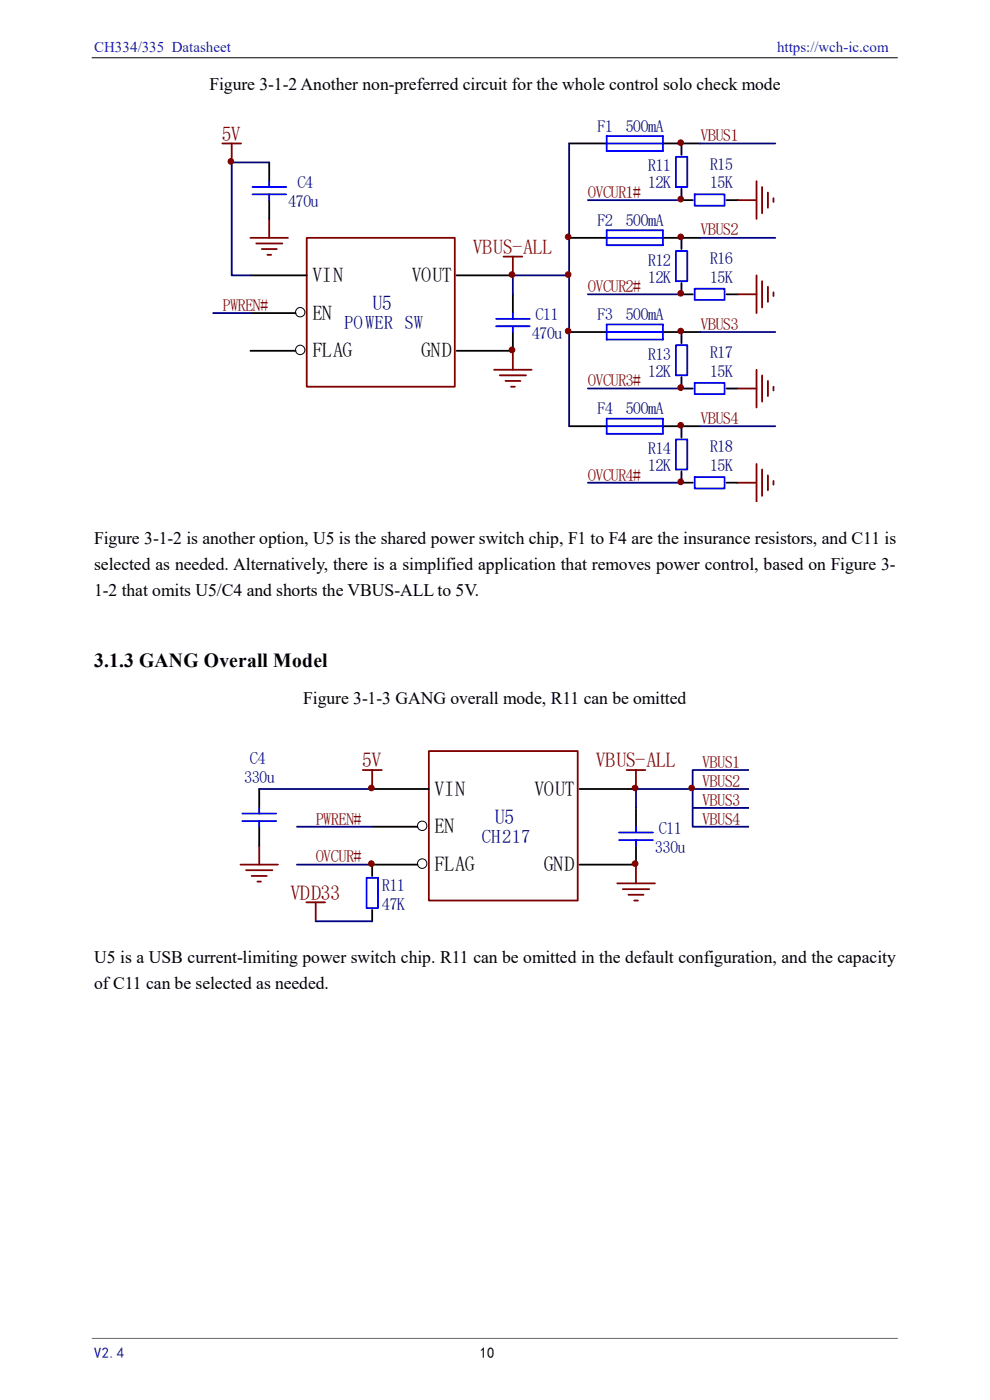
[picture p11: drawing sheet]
<svg xmlns="http://www.w3.org/2000/svg" width="210mm" height="297mm" viewBox="0 0 210 297" stroke-linecap="round" stroke-linejoin="round" font-family="sans-serif">
<path d="M19.5 12.1h171v.3h-171zM19.5 283.8h171v.2h-171z" fill="#000"/>
<path d="M45.2 22.5h118.9v83.5h-118.9z" fill-rule="evenodd" fill="#fff"/>
<path d="M47.2 30.4h3.9M49.1 30.4v4.1M106.8 54.4h4M108.8 54.4v4M104.8 78.4h8M106 79.6h5.6M108.8 74.4v4M107.2 80.8h3.2M108.4 82h.8" fill="none" stroke="#800000" stroke-width=".38"/>
<path d="M108.8 62.4v4M108.8 70.4v4" fill="none" stroke="#000" stroke-width=".38"/>
<path d="M105.2 69.2h7.2M105.2 67.6h7.2M108.8 66.4v1.2M108.8 69.2v1.2" fill="none" stroke="#00f" stroke-width=".38"/>
<path d="M65.1 50.5h31.4v31.5h-31.4z" fill-rule="evenodd" fill="#fff" stroke="#800000" stroke-width=".38"/>
<g fill="none" stroke="#000" stroke-width=".38">
<path d="M57.1 34.5v3.9M120.7 30.4h8M140.6 30.4h7.9M144.6 30.4v2.5M53.1 58.4h12M57.1 42.5v3.9M96.9 58.4h11.9M120.7 50.5h8M140.6 50.5h7.9M144.6 40v2.5h2.4M144.6 50.5v2.3M154.1 42.5h2.4"/>
<path d="M53.1 66.4h9.6M53.1 74.4h9.6M96.9 74.4h11.9M120.7 70.4h8M140.6 70.4h7.9M144.6 60v2.4h2.4M144.6 70.4v2.4M154.1 62.4h2.4M120.7 90.4h8M140.6 90.4h7.9M144.6 80v2.4h2.4M144.6 90.4v2.4"/>
<path d="M154.1 82.4h2.4M144.6 100v2.4h2.4M154.1 102.4h2.4"/>
</g>
<g fill="none" stroke="#000" stroke-width=".21">
<circle cx="63.7" cy="74.2" r="1"/>
<circle cx="63.7" cy="66.2" r="1"/>
</g>
<path d="M57.1 34.5h-8v23.9h4M120.7 30.4v60M148.5 30.4h16M120.7 58.4h-11.9v4M124.7 42.5h19.9M148.5 50.5h16M45.2 66.4h7.9M124.7 62.4h19.9M148.5 70.4h16M124.7 82.4h19.9M148.5 90.4h16M124.7 102.4h19.9" fill="none" stroke="#000080" stroke-width=".38"/>
<g fill="none" stroke="#00f" stroke-width=".38">
<path d="M53.6 39.7h7.1M57.1 38.4v1.3M128.7 28.9h11.9v3.1h-11.9zM128.7 30.4h11.9M143.4 33.3h2.4v6.4h-2.4zM53.6 41.2h7.1M57.1 41.2v1.3M128.7 48.9h11.9v3.1h-11.9zM128.7 50.5h11.9M143.4 53.3h2.4v6.3h-2.4zM147.4 41.2h6.3v2.4h-6.3zM128.7 68.8h11.9v3.3h-11.9z"/>
<path d="M128.7 70.4h11.9M143.4 73.2h2.4v6.4h-2.4zM147.4 61.3h6.3v2.3h-6.3zM128.7 88.8h11.9v3.2h-11.9zM128.7 90.4h11.9M143.4 93.2h2.4v6.4h-2.4zM147.4 81.2h6.3v2.4h-6.3zM147.4 101.2h6.3v2.4h-6.3z"/>
</g>
<g fill="none" stroke="#800000" stroke-width=".38">
<path d="M160.5 38.4v8M161.7 39.7v5.6M53.1 50.5h8M54.4 51.6h5.5M55.5 52.8h3.2M56.7 54.1h.8M57.1 46.4v4.1M156.5 42.5h4M160.5 58.4v8M161.7 59.6v5.6M162.9 40.9v3.2M164.1 42v.8"/>
<path d="M156.5 62.4h4M160.5 78.4v8M161.7 79.6v5.6M162.9 60.8v3.3M164.1 62v.8M156.5 82.4h4M160.5 98.4v8M161.7 99.6v5.6M162.9 80.8v3.2M164.1 82v.8M156.5 102.4h4M162.9 100.8v3.2"/>
<path d="M164.1 102v.8"/>
</g>
<g fill="#800000" stroke="#800000" stroke-width=".21">
<circle cx="108.6" cy="58.3" r=".6"/>
<circle cx="108.6" cy="74.2" r=".61"/>
<circle cx="120.5" cy="58.3" r=".6"/>
<circle cx="120.5" cy="70.2" r=".6"/>
<circle cx="120.5" cy="50.3" r=".6"/>
<circle cx="144.4" cy="42.2" r=".6"/>
<circle cx="144.4" cy="62.2" r=".6"/>
<circle cx="144.4" cy="82.2" r=".6"/>
<circle cx="144.4" cy="102.2" r=".6"/>
<circle cx="49" cy="34.2" r=".6"/>
<circle cx="144.4" cy="30.3" r=".59"/>
<circle cx="144.4" cy="50.3" r=".6"/>
<circle cx="144.4" cy="70.2" r=".6"/>
<circle cx="144.4" cy="90.2" r=".59"/>
</g>
<path d="M51 155.4h107.5v39.6h-107.5z" fill-rule="evenodd" fill="#fff"/>
<path d="M134.9 171.4v4M134.9 179.4v4M79 183.4v2.4M79 193v2.5" fill="none" stroke="#000" stroke-width=".38"/>
<path d="M131.3 178.2h7.2M131.3 176.6h7.2M134.9 175.4v1.2M134.9 178.2v1.2M77.8 186.2h2.4v6.5h-2.4z" fill="none" stroke="#00f" stroke-width=".38"/>
<path d="M77 163.4h4M79 163.4v4M132.9 163.4h4M134.9 163.4v4M65 191.4h4M67 191.4v4.1M130.9 187.4h8M132.1 188.6h5.6M133.3 189.8h3.2M134.5 191.1h.8M134.9 183.4v4" fill="none" stroke="#800000" stroke-width=".38"/>
<path d="M91 159.3h31.6v31.8h-31.6z" fill-rule="evenodd" fill="#fff" stroke="#800000" stroke-width=".38"/>
<path d="M55 167.4v4M55 175.4v4M79 167.4h12M79 175.4h9.6M122.9 167.4h12M79 183.4h9.6M122.9 183.4h12" fill="none" stroke="#000" stroke-width=".38"/>
<g fill="none" stroke="#000" stroke-width=".21">
<circle cx="89.6" cy="175.2" r=".99"/>
<circle cx="89.6" cy="183.2" r="1"/>
</g>
<path d="M55 167.4h24M63 175.4h16M146.9 171.4v4h12M158.9 167.4h-24v4M158.9 163.4h-12v8h12M63 183.4h16M67 195.5h12" fill="none" stroke="#000080" stroke-width=".38"/>
<path d="M55 179.4v4M51 183.4h8M52.2 184.6h5.6M53.4 185.8h3.2M54.6 187h.8" fill="none" stroke="#800000" stroke-width=".38"/>
<path d="M51.4 174.2h7.2M51.4 172.6h7.2M55 171.4v1.2M55 174.2v1.2" fill="none" stroke="#00f" stroke-width=".38"/>
<g fill="#800000" stroke="#800000" stroke-width=".21">
<circle cx="78.8" cy="183.2" r=".6"/>
<circle cx="134.7" cy="167.2" r=".6"/>
<circle cx="134.7" cy="183.2" r=".6"/>
<circle cx="78.8" cy="167.2" r=".6"/>
<circle cx="146.7" cy="167.2" r=".6"/>
</g>
<g font-size="4.4" fill="#800000">
<text x="47" y="29.8">5V</text>
<text x="100.3" y="53.8">VBUS-ALL</text>
<text x="76.8" y="162.8">5V</text>
<text x="126.4" y="162.8">VBUS-ALL</text>
<text x="61.6" y="190.8">VDD33</text>
</g>
<g font-size="4.4">
<text x="66.3" y="59.8">VIN</text>
<text x="87.4" y="59.8">VOUT</text>
<text x="66.3" y="67.8">EN</text>
<text x="66.3" y="75.8">FLAG</text>
<text x="89.4" y="75.8">GND</text>
<text x="92.2" y="168.8">VIN</text>
<text x="113.4" y="168.8">VOUT</text>
<text x="92.2" y="176.8">EN</text>
<text x="92.2" y="184.8">FLAG</text>
<text x="115.4" y="184.8">GND</text>
</g>
<g font-size="4.4" fill="#000080">
<text x="79" y="65.8">U5</text>
<text x="105" y="174.8">U5</text>
</g>
<text font-size="4.2" x="20" y="141.5">3.1.3 GANG Overall Model</text>
<g font-size="4" fill="#000080">
<text x="73" y="69.9">POWER SW</text>
<text x="102.2" y="178.9">CH217</text>
</g>
<g font-size="3.7">
<text x="44.4" y="19.1">Figure 3-1-2 Another non-preferred circuit for the whole control solo check mode</text>
<text x="20" y="115.4">Figure 3-1-2 is another option, U5 is the shared power switch chip, F1 to F4 are the insurance resistors, and C11 is</text>
<text x="20" y="120.9">selected as needed. Alternatively, there is a simplified application that removes power control, based on Figure 3-</text>
<text x="20" y="126.4">1-2 that omits U5/C4 and shorts the VBUS-ALL to 5V.</text>
<text x="64.3" y="149.3">Figure 3-1-3 GANG overall mode, R11 can be omitted</text>
<text x="20" y="204.3">U5 is a USB current-limiting power switch chip. R11 can be omitted in the default configuration, and the capacity</text>
<text x="20" y="209.8">of C11 can be selected as needed.</text>
</g>
<g font-size="3.6" fill="#000080">
<text x="126.7" y="28">F1</text>
<text x="132.7" y="28">500mA</text>
<text x="150.6" y="36">R15</text>
<text x="63.1" y="40">C4</text>
<text x="137.5" y="36.4">R11</text>
<text x="137.5" y="40">12K</text>
<text x="150.6" y="40">15K</text>
<text x="61.1" y="43.9">470u</text>
<text x="126.7" y="48">F2</text>
<text x="132.7" y="48">500mA</text>
<text x="137.5" y="56.3">R12</text>
<text x="137.5" y="59.9">12K</text>
<text x="150.6" y="56">R16</text>
<text x="150.6" y="59.9">15K</text>
<text x="112.8" y="72">470u</text>
<text x="113.6" y="67.9">C11</text>
<text x="126.7" y="67.9">F3</text>
<text x="132.7" y="67.9">500mA</text>
<text x="137.5" y="76.3">R13</text>
<text x="150.6" y="75.9">R17</text>
<text x="137.5" y="79.9">12K</text>
<text x="150.6" y="79.9">15K</text>
<text x="126.7" y="87.9">F4</text>
<text x="132.7" y="87.9">500mA</text>
<text x="150.6" y="95.9">R18</text>
<text x="137.5" y="96.4">R14</text>
<text x="137.5" y="99.9">12K</text>
<text x="150.6" y="99.9">15K</text>
<text x="51.8" y="166.1">330u</text>
<text x="53" y="162.1">C4</text>
<text x="139.7" y="176.9">C11</text>
<text x="138.9" y="180.9">330u</text>
<text x="81" y="188.9">R11</text>
<text x="81" y="193">47K</text>
</g>
<g font-size="3.6" fill="#800000">
<text x="148.6" y="30">VBUS1</text>
<text x="124.7" y="42">OVCUR1#</text>
<text x="148.6" y="50">VBUS2</text>
<text x="47.2" y="66">PWREN#</text>
<text x="124.7" y="61.9">OVCUR2#</text>
<text x="148.6" y="69.9">VBUS3</text>
<text x="124.7" y="82">OVCUR3#</text>
<text x="148.6" y="90">VBUS4</text>
<text x="124.7" y="101.9">OVCUR4#</text>
<text x="148.9" y="162.9">VBUS1</text>
<text x="148.9" y="166.9">VBUS2</text>
<text x="148.9" y="170.9">VBUS3</text>
<text x="67" y="174.9">PWREN#</text>
<text x="148.9" y="174.9">VBUS4</text>
<text x="67" y="182.9">OVCUR#</text>
</g>
<g font-size="3.2" fill="#03c">
<text x="20" y="11">CH334/335 Datasheet</text>
<text x="164.8" y="11">https://wch-ic.com</text>
<text x="20" y="288">V2.4</text>
</g>
<text font-size="3.2" x="101.8" y="288">10</text>
</svg>
